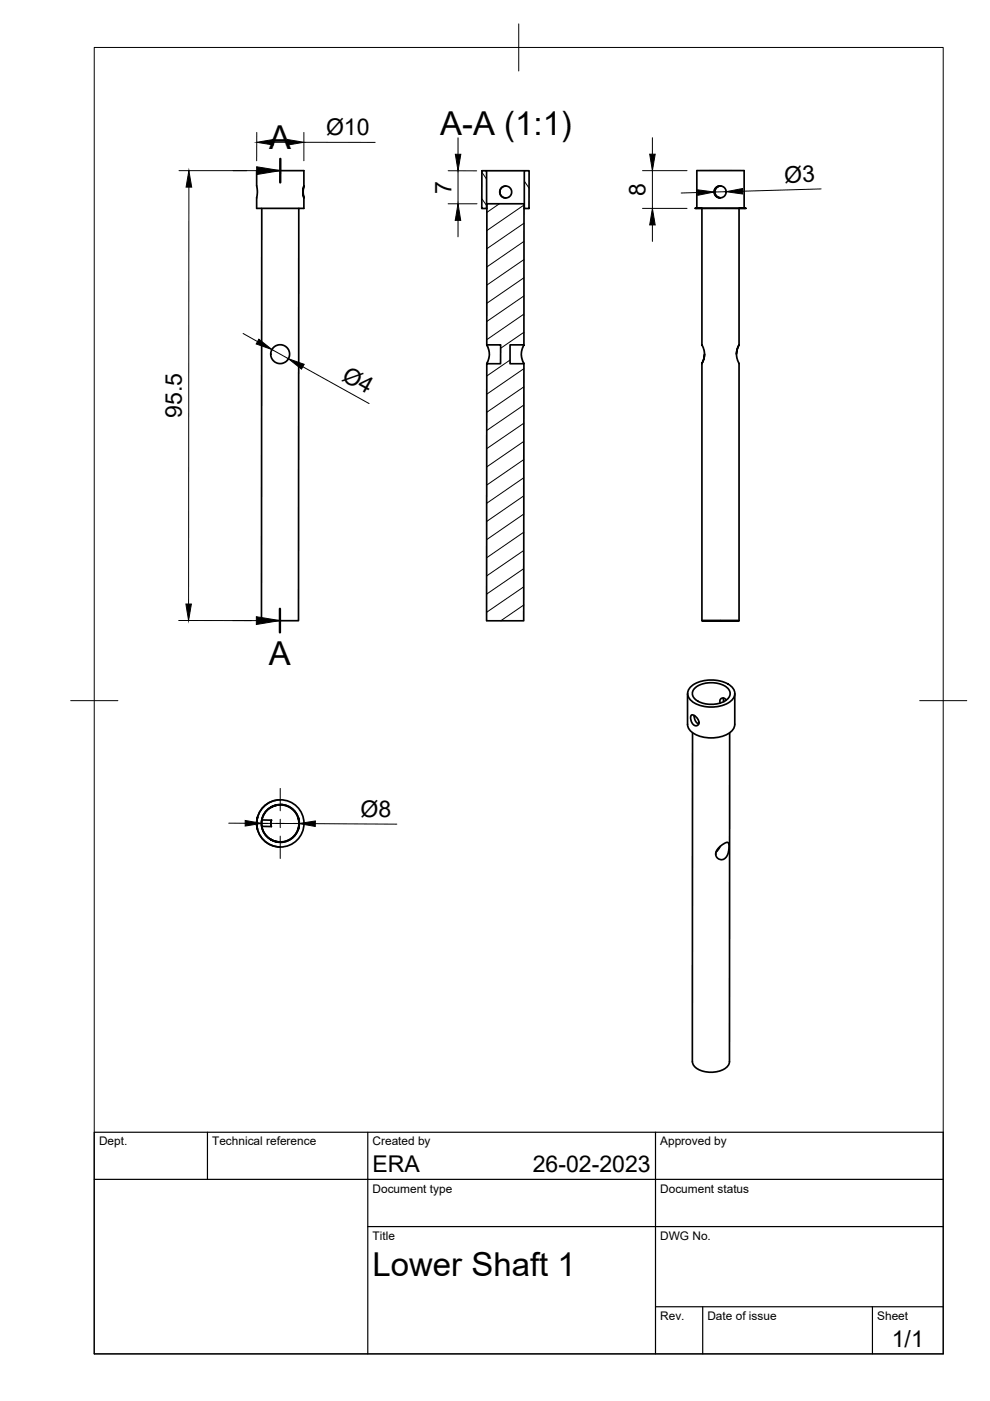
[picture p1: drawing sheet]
<svg xmlns="http://www.w3.org/2000/svg" width="210mm" height="297mm" viewBox="0 0 210 297" stroke-linecap="round" stroke-linejoin="round" font-family="sans-serif">
<!-- layer: Visible -->
<g fill="none" stroke="#000" stroke-width=".36">
<path d="M64.4 39.4l-.1 1.6 .1 1-.2-1.1zM64.4 39.4v-3.2h-10v3.2l.2 1-.2 3.8h10v-2.2M102.2 36.2h1v8h-1zM103.2 36.2h8M107.2 39.4l-.6 .2-.3 .3-.3 .8 .3 .8 .4 .4 .5 .1M111.2 36.2h1v8h-1zM147.7 36.2v8M147.8 36.2h10M151.8 39.9l.4-.3 .6-.2-.5 .1-.4 .4-.3 .8 .2 .8 .4 .3 .5 .1-.6-.2-.4-.4-.1-.8zM152.8 39.4l-.9 .3-.5 .8 .3 1 .4 .3 .5 .1M157.8 36.2v8M55.5 44.2l-.1 87.4h7.9l.1-87.4"/>
<path d="M103.2 44.2h.1M111.1 44.2h.1M148.8 44.2v28.9l.4 1 .2 .8-.2 1.1-.4 1.1 .4-1.1 .2-.9M156.7 44.2v28.9M156.7 44.2h-8.9h10h-1.1M103.2 73.1l.5 1.1 .1 1-.2 1-.4 .9v54.5h7.8l.1-54.5h-3v-4h3v-29.9h-7.9v29.9h3l-.1 4h-2.9M111.1 73.1l-.6 1.8 .1 1 .5 1.2M148.8 77.1v54.5M156.1 75.1l.2-1 .4-1-.4 1-.2 .8 .2 1.1 .4 1.1v54.5M148.8 131.6h7.9zM145.8 147.1v6.5M146.6 151.7l.2-.1 .5 .2 .6 .6 .3 .6-.1 .5-.2 .3h-.6l-.5-.4-.4-1z"/>
<path d="M146.6 145.5a7.4 7.4 0 0 1 8.4 0 2.05 2.05 0 0 1 .8 2 2.05 2.05 0 0 1-1.5 1.6 7.6 7.6 0 0 1-7.7-.5 1.92 1.92 0 0 1 0-3.1zM146.8 155.4v69.7M147.2 151.7l.3 1.2 .6 .6M147.3 151.8l-.1 .1M147.4 145.8a5.9 5.9 0 0 1 6.8 0 1.64 1.64 0 0 1-.6 2.9 6.1 6.1 0 0 1-6.2-.5 1.52 1.52 0 0 1 0-2.4zM153.4 148l.1 .8M154 148.4l-.2-.2a.7 .7 0 0 0-.9-.1 .7 .7 0 0 0-.2 1M154.7 155.4v69.7M155.8 147.1v6.5a3.4 3.4 0 0 1-3.1 2.6 6.8 6.8 0 0 1-6.5-1.5l-.4-1.1M54.6 173.3l-.2 1.1 .2 1.4-.2-1.5zM55.5 175.2l.1-1.4 2 .1-.2 .5 .1 .8M55.5 175.2h2"/>
<path d="M55.5 173.8a3.9 3.9 0 0 1 6.1-2.5 3.9 3.9 0 0 1-.1 6.6 3.9 3.9 0 0 1-6-2.7M57.4 171.2l1-.4 1-.1-1 .1zM57.4 178l1 .4 1 .1-1-.1zM57.6 173.9l-.2 .6 .1 .7M59.4 170.7a3.9 3.9 0 0 0-4 3.9 3.9 3.9 0 0 0 4 3.9M59.4 169.6h.1M59.4 179.6h.1M59.4 169.6a5 5 0 0 0-5 5 5 5 0 0 0 5 5M59.4 170.6a4 4 0 0 1 4 4 4 4 0 0 1-4 4M63.2 173.4l.2 1.3-.2 1.2 .2-1zM152.5 179.6l1.2-.8 .5-.2 .2 .1 .2 1.2-.5 1.6a1.28 1.28 0 0 1-1.9 .5 1.28 1.28 0 0 1 0-2.1zM152.7 179.5l-.9 1.2"/>
<path d="M146.8 225.1a3 3 0 0 0 3 2.2 4.7 4.7 0 0 0 4.8-1.7l.1-.5"/>
<circle cx="107.2" cy="40.7" r="1.26"/>
<circle cx="152.7" cy="40.7" r="1.26"/>
<circle cx="59.4" cy="75.1" r="2"/>
<circle cx="59.4" cy="174.6" r="5"/>
<circle cx="59.4" cy="174.6" r="4"/>
</g>
<!-- layer: TITLEBLOCK -->
<path d="M20 240.1h180v46.9h-180zM20 250h180M44 240.1v9.9M78 240.1v46.9M139 240.1v46.9M78 260.1h122M139 277.1h61M149 277.1v9.9M185 277.1v9.9" fill="none" stroke="#000" stroke-width=".25"/>
<!-- layer: BORDER -->
<path d="M20 10.1h180v276.9h-180zM110 5.1v10M15 148.6h10M195 148.6h10" fill="none" stroke="#000" stroke-width=".21"/>
<!-- layer: FD_Dimensions -->
<g fill="none" stroke="#000" stroke-width=".21">
<path d="M38 36.2h14.3M40 39.7v88.4M54.4 28.1v6M57.9 30.2h3M64.4 28.1v6M64.4 30.2h15.1M95 36.2h6.1M97.1 29.2v3.5M97.1 36.2v7M136.2 36.2h9.5M138.3 29.2v3.5M138.3 36.2v8"/>
<path d="M95 43.2h6.1M97.1 46.7v3.5M136.2 44.2h9.5M138.3 47.7v3.5M147.9 40.8l-3.5 .1M153.9 40.6l-2.5 .1M174.1 40.1l-16.6 .4M51.5 70.7l3.1 1.7M57.7 74.1l3.5 2M64.2 77.8l14.1 7.8M37.9 131.6h15.4M48.5 174.5h3.5"/>
<path d="M55.5 174.6h7.9M66.8 174.6l17.3 .1"/>
</g>
<g fill="#000" stroke="#000" stroke-width=".21">
<path d="M40 36.2l.6 3.5h-1.1zM54.4 30.2l3.5-.6v1.1zM60.9 29.6l3.5 .6-3.5 .6zM96.5 32.7h1.2l-.6 3.5zM137.8 32.7h1.1l-.6 3.5zM153.9 40.6l3.5-.6 .1 1.1zM97.1 43.2l.6 3.5h-1.2zM138.3 44.2l.6 3.5h-1.1zM147.9 40.2l3.5 .5-3.5 .7zM54.9 71.9l2.8 2.2-3.4-1.2zM61.2 76.1l3.3 1.1-.6 1.1zM39.4 128.1h1.2l-.6 3.5z"/>
<path d="M52 174l3.5 .6-3.5 .5zM63.4 174.6l3.5-.5-.1 1.1z"/>
</g>
<!-- layer: Smart Centers -->
<path d="M52 174.6h4.7M58.5 174.6h1.8M59.4 167.2v4.7M59.4 173.7v1.8M59.4 177.3v4.7M62.1 174.6h4.7" fill="none" stroke="#000" stroke-width=".21"/>
<!-- layer: Hatching -->
<g fill="none" stroke="#000" stroke-width=".21">
<path d="M102.2 36.5l1 1.5M111.2 38.4l1 1.5M102.2 42.1l1 1.5M105.9 43.2l-2.7 1.8M111.1 43.5l-7.9 5.4M111.1 47.3l-7.9 5.4M111.1 51.2l-7.9 5.4M111.1 55l-7.9 5.5M111.1 58.9l-7.9 5.4M111.2 44l.1 .2M108.1 76.3l-4.9 3.4M111.1 78.2l-7.9 5.4"/>
<path d="M111.1 62.7l-7.9 5.5M111.1 66.6l-7.9 5.4M111.1 70.4l-5 3.5M111.1 82l-7.9 5.4M111.1 85.9l-7.9 5.4M111.1 89.7l-7.9 5.4M111.1 93.6l-7.9 5.4M111.1 97.4l-7.9 5.5M111 105.1l-7.8 5.5M111 109l-7.8 5.4M111 112.8l-7.8 5.5M111 116.7l-7.8 5.4"/>
<path d="M111.1 101.3l-7.9 5.4M111 120.6l-7.8 5.4M111 124.4l-7.8 5.4M111 128.3l-4.8 3.3"/>
</g>
<!-- layer: Section Lines -->
<path d="M59.4 33.7v5M59.4 129.1v5" fill="none" stroke="#000" stroke-width=".51"/>
<path d="M49.4 36.2h5M49.4 131.6h5" fill="none" stroke="#000" stroke-width=".21"/>
<path d="M54.4 35.4l5 .8-5 .8zM54.4 130.8l5 .8-5 .8z" fill="#000" stroke="#000" stroke-width=".21"/>
<g font-size="7">
<text x="93.3" y="28.5">A-A (1:1)</text>
<text x="57.1" y="31.7">A</text>
<text x="57" y="141.1">A</text>
<text x="79" y="270.6">Lower Shaft 1</text>
</g>
<g font-size="4.9">
<text x="69.1" y="28.6">Ø10</text>
<text x="95.7" y="41.1" transform="rotate(-90 95.7 41.1)">7</text>
<text x="136.9" y="41.5" transform="rotate(-90 136.9 41.5)">8</text>
<text x="166.3" y="38.7" transform="rotate(-2 166.3 38.7)">Ø3</text>
<text x="72.3" y="80.5" transform="rotate(29 72.3 80.5)">Ø4</text>
<text x="38.5" y="88.6" transform="rotate(-90 38.5 88.6)">95.5</text>
<text x="76.5" y="173.2">Ø8</text>
<text x="79" y="248.5">ERA</text>
<text x="113" y="248.5">26-02-2023</text>
<text x="189.1" y="285.7">1/1</text>
</g>
<g font-size="2.5">
<text x="21" y="242.9">Dept.</text>
<text x="45" y="242.9">Technical reference</text>
<text x="79" y="242.9">Created by</text>
<text x="140" y="242.9">Approved by</text>
<text x="79" y="252.8">Document type</text>
<text x="140" y="252.8">Document status</text>
<text x="79" y="262.9">Title</text>
<text x="140" y="262.9">DWG No.</text>
<text x="140" y="279.9">Rev.</text>
<text x="150" y="279.9">Date of issue</text>
<text x="186" y="279.9">Sheet</text>
</g>
</svg>
